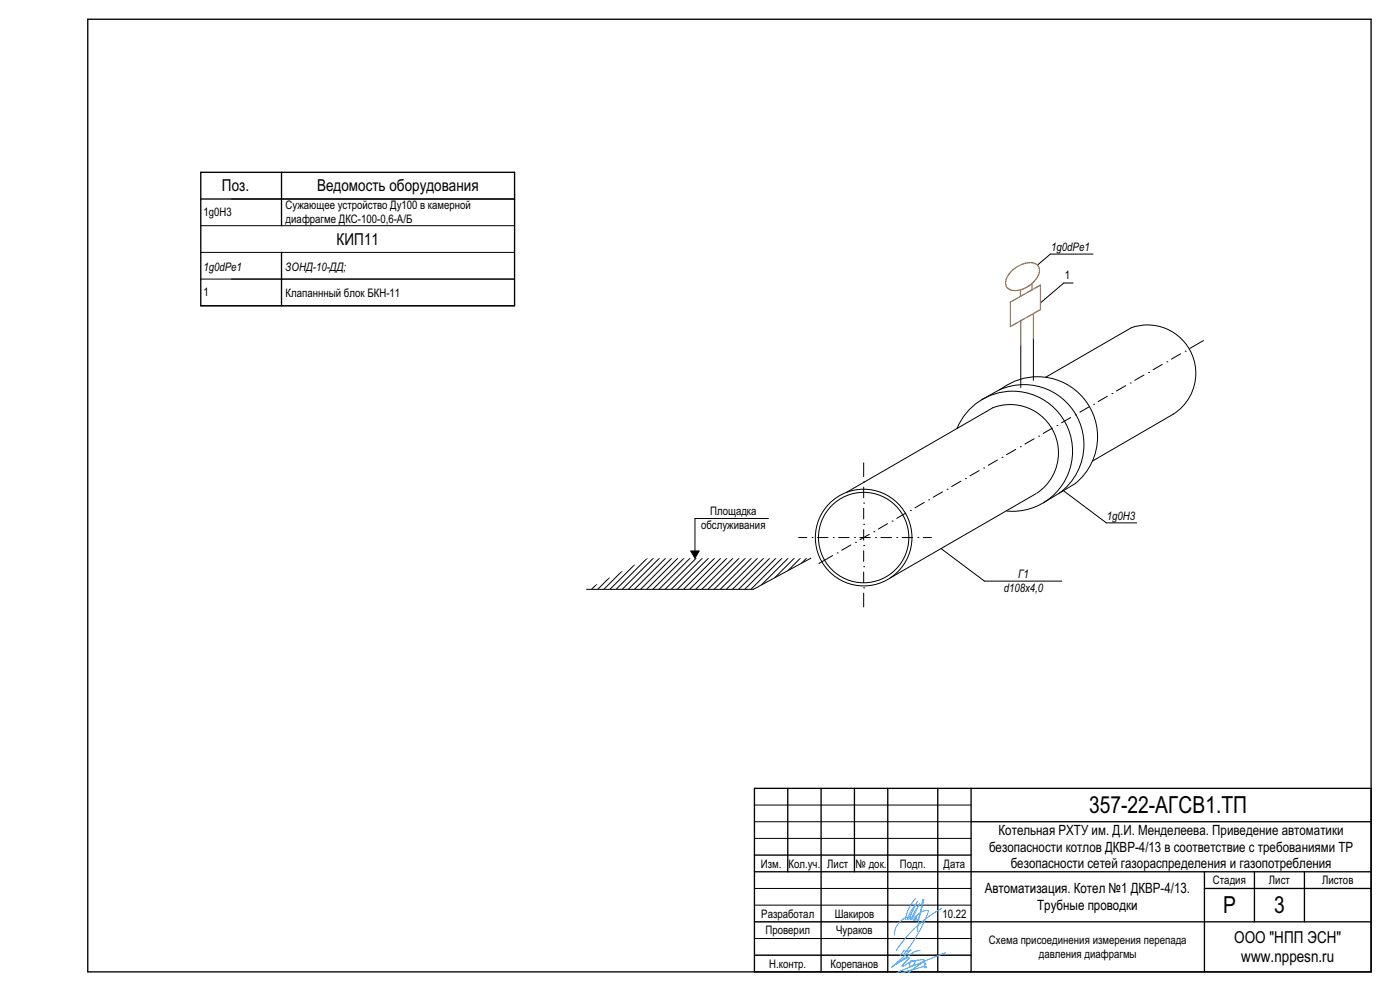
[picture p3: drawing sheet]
<svg xmlns="http://www.w3.org/2000/svg" width="420mm" height="297mm" viewBox="0 0 420 297" stroke-linecap="round" stroke-linejoin="round" font-family="sans-serif">
<g fill="none" stroke="#000" stroke-width=".3">
<path d="M69.4 59.6h85M154.4 58.2v13.1M60.2 67.6h94.2M60.2 75.6h94.2M327.9 76.2h-12.8l-3.9 3.3M60.2 83.6h94.2M60.2 91.6h94.2M321.9 84.8h-2.8l-7 6M294.5 119.8l6.3-3.5a18 18 0 0 1 24.8 3.8 18 18 0 0 1-3.1 24.9l-9.5 5.7M299.8 116.8a18 18 0 0 1 23 7.5 18 18 0 0 1-5.1 23.5M306.2 103.5v12.6M310 101.3v12.7"/>
<path d="M313.7 113.1l25.7-14.9a14.5 14.5 0 0 1 17.9 7.3 14.5 14.5 0 0 1-5.3 18.6l-24.3 14.1M332.2 118.8l-2.7 1.6M333.6 118h.1M337.7 115.6l-2.8 1.6M339.1 114.8h.1M343.2 112.4l-2.8 1.6M344.6 111.6h.1M348.7 109.2l-2.8 1.6M350.1 108.4h.1M354.2 106l-2.8 1.6M355.6 105.2h.1M361 102.1l-4.1 2.3"/>
<path d="M259.1 138.7v4.1M287.1 128.4a18 18 0 0 1 21.8-10.4 18 18 0 0 1 12.5 20.7 18 18 0 0 1-19.4 14.5M299.2 137.9l-2.7 1.6M300.6 137.1h.1M304.7 134.7l-2.7 1.6M306.1 133.9h.1M310.2 131.5l-2.7 1.6M311.6 130.7h.1M315.7 128.3l-2.7 1.6M317.1 127.5h.1M321.2 125.1l-2.7 1.6M322.6 124.3h.1"/>
<path d="M326.7 121.9l-2.7 1.6M328.1 121.2h.1M230.5 155.4h-22v9.7M253.9 147.6l44-25.4a14.5 14.5 0 0 1 18 6.9 14.5 14.5 0 0 1-4.9 18.7M259.1 157.1h.1M259.1 150.8h.1M259.1 144.4h.1M259.1 146v3.2M259.1 152.4v3.1M259.1 158.7v3.2M262.1 159.3h.1M266.3 157l-2.8 1.5"/>
<path d="M267.6 156.2h.1M271.8 153.8l-2.8 1.6M273.1 153h.1M277.3 150.6l-2.8 1.6M278.6 149.8h.1M282.7 147.4l-2.7 1.6M284.1 146.6h.1M288.2 144.2l-2.7 1.6M289.6 143.4h.1M293.7 141l-2.7 1.6M295.1 140.2h.1M310.8 147.9l-43.7 25.3"/>
<path d="M318.9 146.9l13 9.8h9.1M179 175l-1.5 1.6M182.8 173.1l-3.5 3.5M186.6 171.2l-5.5 5.4M190.4 169.2l-7.4 7.4M194.1 167.3l-9.3 9.3M196 167.3l-9.3 9.3M197.8 167.3l-9.3 9.3M199.7 167.3l-9.4 9.3M201.5 167.3l-9.3 9.3M203.3 167.3l-9.3 9.3M205.2 167.3l-9.3 9.3"/>
<path d="M207 167.3l-9.3 9.3M207.2 165.1h2.5l-1.2 2.2zM208.9 167.3l-9.4 9.3M210.7 167.3l-9.3 9.3M212.5 167.3l-9.3 9.3M214.4 167.3l-9.4 9.3M216.2 167.3l-9.3 9.3M218 167.3l-9.3 9.3M219.9 167.3l-9.3 9.3M221.7 167.3l-9.3 9.3M223.6 167.3l-9.4 9.3M225.4 167.3l-9.3 9.3"/>
<path d="M227.2 167.3l-9.3 9.3M229.1 167.3l-9.3 9.3M230.9 167.3l-9.3 9.3M232.8 167.3l-9.4 9.3M234.6 167.3l-9.3 9.3M236.4 167.3l-8 8M238.3 167.3l-5.9 5.9M239.6 161.1h2.4M240.1 167.3l-3.7 3.7M241.9 167.3l-1.5 1.5M243.2 167.3l-17.2 9.3h-50M243.6 161.1h.1"/>
<path d="M245.2 161.1h3.2M249.8 166.5l-4.1 2.4M250 161.1h.1M251.2 165.7h.1M251.6 161.1h3.1M255.3 163.3l-2.8 1.6M256.3 161.1h.1M256.6 162.5h.1M257.9 161.1h3.2M259.1 176.2h.1M259.1 169.8h.1M259.1 163.5h.1"/>
<path d="M259.1 165.1v3.1M259.1 171.4v3.2M259.1 177.8v4.1M260.8 160.1l-2.8 1.6M262.7 161.1h.1M264.3 161.1h3.1M269 161.1h.1M270.6 161.1h3.2M275.4 161.1h.1M277 161.1h2.4M282.3 164.4l13 9.8h23.2M226.3 251.3h65"/>
<path d="M226.3 246.3h65M226.3 241.3h65M226.3 276.3h65M226.3 271.3h65M226.3 266.3h65M226.3 286.3h65M226.3 281.3h65"/>
<circle cx="259.1" cy="161.1" r="14.5"/>
<circle cx="259.1" cy="161.1" r="13.6"/>
</g>
<g fill="none" stroke="#000" stroke-width=".4">
<path d="M26.3 5.8h385v285.5h-385zM60.2 59.6h94.2M60.2 51.6h94.2v40h-94.2zM84.5 51.6v16M84.5 75.6v16M236.3 236.3v25M246.3 236.3v55M256.3 236.3v25M266.3 236.3v55M281.3 236.3v55M291.3 236.3v55M411.3 236.3h-185v55"/>
<path d="M226.3 256.3h65M291.3 246.3h120M226.3 261.3h185M291.3 276.3h120M361.3 261.3v30M361.3 266.3h50M376.3 261.3v15M391.3 261.3v15"/>
</g>
<g fill="none" stroke="#40a5ff" stroke-width=".3">
<path d="M273.5 275.6l2.3-4.7-2.7 4.8M273.6 275.5a.67 .67 0 0 0-.8-.8 5.7 5.7 0 0 0-4.5 5.6M274 275.7l.5-.2a3.7 3.7 0 0 1 4.1-2.6 42.6 42.6 0 0 1-7.7 13.3M274.2 275.4l-.2 .3M274.6 269.3a13.1 13.1 0 0 0-3 6.3M274.7 274.5a.64 .64 0 0 1 .2 .8 .64 .64 0 0 1-.7 .4zM274.8 270.9a15.6 15.6 0 0 0-2.7 4.8M275 274.8l-.2 1M275.3 270l-2.7 5.6M276 274.1l-.8 1.7M276.2 273.3l-.7 3-.2 2.9M276.8 269.6l-.6 3.7"/>
<path d="M277.2 269.6l-1 3.7M282.6 272.2a38.5 38.5 0 0 0-13.8 12.7M267.9 289.5h.1M271.2 284.8l-1.1 1.6M271.2 284.8h.1M273.2 288.3l-2.2 1.2h-.3l2-2.2-.2-.3-3.9 2.1M273.2 288.3h.1M273.2 288.3l-.4 .9 .1 .3 .5 .1 .9-.8M273.2 284.8a1.59 1.59 0 0 1-2 0M273.2 284.8h.1M273.2 284.8l-5.3 4.7M274.3 288.8h.1"/>
<path d="M275.9 284.8v.1M275.9 284.8l-1.7 .5-6.7 4.6 .4-.4M275.9 284.9h.1M276.9 288.4h.1M276.9 288.4l-4.4 3.1 4.8-3.7-.6-.2-3.4 .5a.71 .71 0 0 1 1.2 .1l-.2 .6M277.2 288.4h-.3M277.2 288.4h.1M277.2 288.4l.3 .6M277.5 289h.1M277.5 289l-.2 .8 .3 .2 .3-.2-.2-.2-7.3 1.9M283.6 285.5l-14.6 6"/>
</g>
<path d="M207.2 165.1h2.5l-1.2 2.2z" fill="#000"/>
<path d="M303.1 90.5l9-5.1v7.4l-9 5.1zM303.4 81.4a7.4 7.4 0 0 1 7.1-2.4 2.57 2.57 0 0 1 .7 4 8.2 8.2 0 0 1-7.6 4 2.54 2.54 0 0 1-1.3-4.2zM306.1 86.9v1.9M306.2 96.1v7.4M309.6 85v1.9M310 94v7.3" fill="none" stroke="#ff8000" stroke-width=".4"/>
<g font-size="7.1">
<text x="326.7" y="243.8">357-22-АГСВ1.ТП</text>
<text x="366.9" y="273.8">P</text>
<text x="382.2" y="273.8">3</text>
</g>
<g font-size="4.9">
<text x="66.6" y="57.2">Поз.</text>
<text x="95.1" y="57.2">Ведомость оборудования</text>
<text x="101" y="73.4">КИП11</text>
<text x="370.2" y="282.6">ООО &quot;НПП ЭСН&quot;</text>
<text x="372.4" y="288.4">www.nppesn.ru</text>
</g>
<g font-size="4.2">
<text x="299.6" y="250.3">Котельная РХТУ им. Д.И. Менделеева. Приведение автоматики</text>
<text x="296.7" y="255.3">безопасности котлов ДКВР-4/13 в соответствие с требованиями ТР</text>
<text x="303.2" y="260.2">безопасности сетей газораспределения и газопотребления</text>
<text x="295.4" y="267.6">Автоматизация. Котел №1 ДКВР-4/13.</text>
<text x="311.2" y="272.6">Трубные проводки</text>
</g>
<g font-size="3.5">
<text x="61" y="64.7">1g0Н3</text>
<text x="85.7" y="62.6">Сужающее устройство Ду100 в камерной</text>
<text x="85.7" y="66.8">диафрагме ДКС-100-0,6-А/Б</text>
<text x="315.4" y="75.1">1g0dPe1</text>
<text x="61" y="81.2">1g0dPe1</text>
<text x="85.7" y="81.3">ЗОНД-10-ДД;</text>
<text x="319.4" y="83.7">1</text>
<text x="61" y="88.8">1</text>
<text x="85.7" y="88.9">Клапаннный блок БКН-11</text>
<text x="213" y="154.4">Площадка</text>
<text x="332.1" y="155.9">1g0Н3</text>
<text x="210.3" y="158.5">обслуживания</text>
<text x="305.4" y="173.4">Г1</text>
<text x="301.1" y="177.5">d108x4,0</text>
<text x="228.2" y="260">Изм.</text>
<text x="236.6" y="260">Кол.уч.</text>
<text x="248.2" y="260">Лист</text>
<text x="256.7" y="260">№ док.</text>
<text x="269.9" y="260">Подп.</text>
<text x="283.1" y="260">Дата</text>
<text x="363.9" y="265">Стадия</text>
<text x="380.7" y="265">Лист</text>
<text x="396.6" y="265">Листов</text>
<text x="228.4" y="275">Разработал</text>
<text x="250.4" y="275.1">Шакиров</text>
<text x="282.7" y="275.1">10.22</text>
<text x="229.7" y="280">Проверил</text>
<text x="250.8" y="280">Чураков</text>
<text x="296.7" y="283">Схема присоединения измерения перепада</text>
<text x="311.6" y="287.1">давления диафрагмы</text>
<text x="230.8" y="290">Н.контр.</text>
<text x="249.1" y="290">Корепанов</text>
</g>
</svg>
